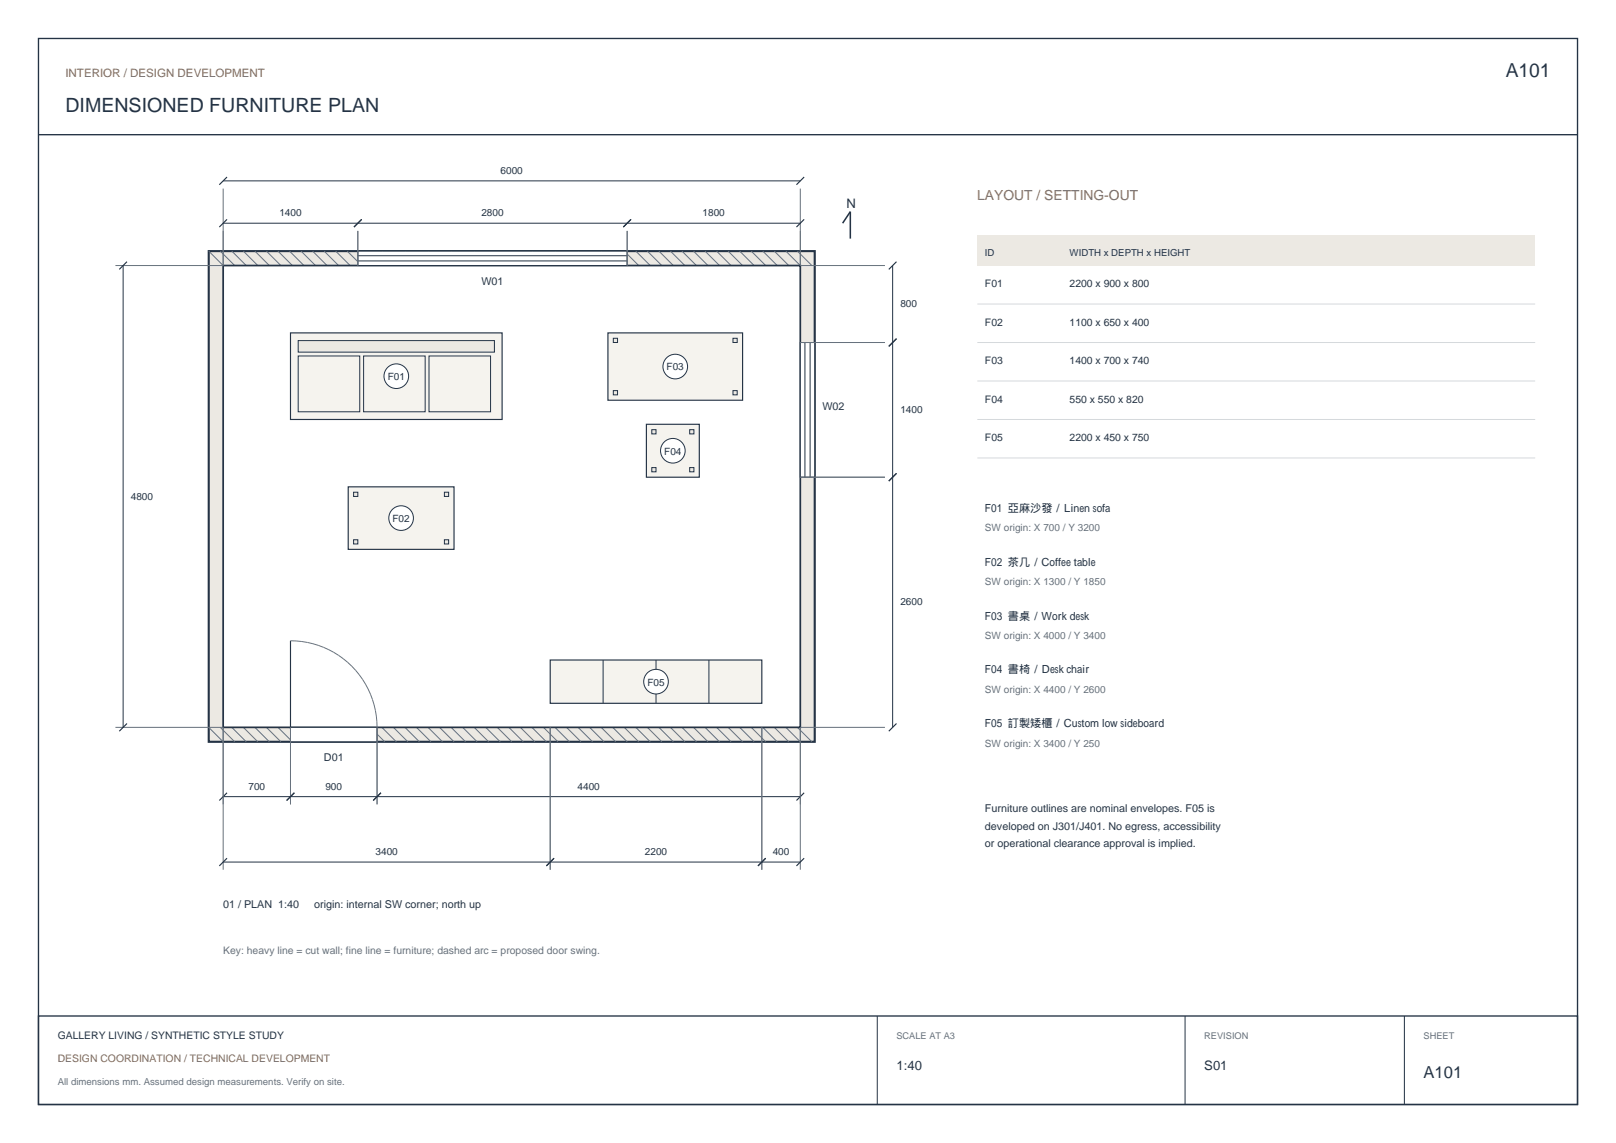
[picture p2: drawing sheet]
<svg xmlns="http://www.w3.org/2000/svg" width="420mm" height="297mm" viewBox="0 0 420 297" stroke-linecap="round" stroke-linejoin="round" font-family="sans-serif">
<path d="M10 10h400v277h-400zM10 35h400M10 264h400v23h-400z" fill="none" stroke="#243345" stroke-width=".35"/>
<path d="M228 264v23M308 264v23M365 264v23" fill="none" stroke="#243345" stroke-width=".26"/>
<path d="M54.2 65.3h157.5v127.5h-157.5z" fill-rule="evenodd" fill="#ece9e3" stroke="#243345" stroke-width=".55"/>
<g fill="none" stroke="#66727c" stroke-width=".26">
<path d="M54.2 65.3l3.8 3.7M57.3 65.3l3.7 3.7M60.2 65.3l3.8 3.7M63.2 65.3l3.8 3.7M66.3 65.3l3.7 3.7M69.2 65.3l3.8 3.7M72.2 65.3l3.8 3.7M75.3 65.3l3.7 3.7M78.2 65.3l3.8 3.7M81.3 65.3l3.7 3.7M84.2 65.3l3.8 3.7M87.2 65.3l3.8 3.7"/>
<path d="M90.3 65.3l3.7 3.7M93.2 65.3l3.8 3.7M96.2 65.3l3.8 3.7M99.3 65.3l3.7 3.7M102.2 65.3l3.8 3.7M105.3 65.3l3.7 3.7M108.3 65.3l3.7 3.7M111.2 65.3l3.8 3.7M114.3 65.3l3.7 3.7M117.3 65.3l3.7 3.7M120.2 65.3l3.8 3.7M123.3 65.3l3.7 3.7"/>
<path d="M126.2 65.3l3.8 3.7M129.3 65.3l3.7 3.7M132.3 65.3l3.7 3.7M135.2 65.3l3.8 3.7M138.3 65.3l3.7 3.7M141.3 65.3l3.7 3.7M144.2 65.3l3.8 3.7M147.3 65.3l3.7 3.7M150.2 65.3l3.8 3.7M153.2 65.3l3.8 3.7M156.3 65.3l3.7 3.7M159.2 65.3l3.8 3.7"/>
<path d="M162.3 65.3l3.7 3.7M165.3 65.3l3.7 3.7M168.2 65.3l3.8 3.7M171.3 65.3l3.7 3.7M174.3 65.3l3.7 3.7M177.2 65.3l3.8 3.7M180.3 65.3l3.7 3.7M183.2 65.3l3.8 3.7M186.3 65.3l3.7 3.7M189.3 65.3l3.7 3.7M192.2 65.3l3.8 3.7M195.3 65.3l3.7 3.7"/>
<path d="M198.3 65.3l3.7 3.7M201.2 65.3l3.8 3.7M204.3 65.3l3.7 3.7M207.2 65.3l3.8 3.7M54.2 189l3.8 3.8M57.3 189l3.7 3.8M60.2 189l3.8 3.8M63.2 189l3.8 3.8M66.3 189l3.7 3.8M69.2 189l3.8 3.8M72.2 189l3.8 3.8M75.3 189l3.7 3.8"/>
<path d="M78.2 189l3.8 3.8M81.3 189l3.7 3.8M84.2 189l3.8 3.8M87.2 189l3.8 3.8M90.3 189l3.7 3.8M93.2 189l3.8 3.8M96.2 189l3.8 3.8M99.3 189l3.7 3.8M102.2 189l3.8 3.8M105.3 189l3.7 3.8M108.3 189l3.7 3.8M111.2 189l3.8 3.8"/>
<path d="M114.3 189l3.7 3.8M117.3 189l3.7 3.8M120.2 189l3.8 3.8M123.3 189l3.7 3.8M126.2 189l3.8 3.8M129.3 189l3.7 3.8M132.3 189l3.7 3.8M135.2 189l3.8 3.8M138.3 189l3.7 3.8M141.3 189l3.7 3.8M144.2 189l3.8 3.8M147.3 189l3.7 3.8"/>
<path d="M150.2 189l3.8 3.8M153.2 189l3.8 3.8M156.3 189l3.7 3.8M159.2 189l3.8 3.8M162.3 189l3.7 3.8M165.3 189l3.7 3.8M168.2 189l3.8 3.8M171.3 189l3.7 3.8M174.3 189l3.7 3.8M177.2 189l3.8 3.8M180.3 189l3.7 3.8M183.2 189l3.8 3.8"/>
<path d="M186.3 189l3.7 3.8M189.3 189l3.7 3.8M192.2 189l3.8 3.8M195.3 189l3.7 3.8M198.3 189l3.7 3.8M201.2 189l3.8 3.8M204.3 189l3.7 3.8M207.2 189l3.8 3.8"/>
</g>
<path d="M58 69h150v120h-150z" fill-rule="evenodd" fill="#fff" stroke="#243345" stroke-width=".45"/>
<path d="M75.5 189h22.5v3.8h-22.5z" fill-rule="evenodd" fill="#fff" stroke="#243345" stroke-width=".26"/>
<path d="M75.5 166.5v22.5" fill="none" stroke="#243345" stroke-width=".3"/>
<g fill="none" stroke="#66727c" stroke-width=".26" stroke-dasharray="1.5 1" stroke-linecap="butt">
<path d="M75.5 166.5h1.5M77 166.5l1.4 .2M78.4 166.7l1.5 .2M79.9 166.9l1.4 .4M81.3 167.3l1.4 .4M82.7 167.7l1.4 .5M84.1 168.2l1.4 .6M85.5 168.8l1.2 .7M86.7 169.5l1.3 .8M88 170.3l1.2 .8M89.2 171.1l1.1 1M90.3 172.1l1.1 1"/>
<path d="M91.4 173.1l1 1.1M92.4 174.2l1 1.1M93.4 175.3l.8 1.2M94.2 176.5l.8 1.3M95 177.8l.7 1.2M95.7 179l.6 1.4M96.3 180.4l.5 1.4M96.8 181.8l.4 1.4M97.2 183.2l.4 1.4M97.6 184.6l.2 1.5M97.8 186.1l.2 1.4M98 187.5v1.5"/>
</g>
<path d="M93 65.3h70v3.7h-70z" fill-rule="evenodd" fill="#fff" stroke="#243345" stroke-width=".26"/>
<path d="M93 66.4h70M93 67.8h70" fill="none" stroke="#243345" stroke-width=".26"/>
<path d="M208 89h3.8v35h-3.8z" fill-rule="evenodd" fill="#fff" stroke="#243345" stroke-width=".26"/>
<path d="M209.2 89v35M210.5 89v35" fill="none" stroke="#243345" stroke-width=".26"/>
<path d="M75.5 86.5h55v22.5h-55z" fill-rule="evenodd" fill="#f5f3ee" stroke="#243345" stroke-width=".3"/>
<path d="M77.5 88.5h51v3h-51z" fill-rule="evenodd" fill="#ece9e3" stroke="#243345" stroke-width=".26"/>
<path d="M77.5 92.5h16v14.5h-16zM94.5 92.5h16v14.5h-16zM111.5 92.5h16v14.5h-16z" fill="none" stroke="#243345" stroke-width=".26"/>
<circle cx="103" cy="97.7" r="3.2" fill="#fff" stroke="#243345" stroke-width=".26"/>
<path d="M90.5 126.5h27.5v16.2h-27.5z" fill-rule="evenodd" fill="#f5f3ee" stroke="#243345" stroke-width=".3"/>
<g fill="#ece9e3" stroke="#243345" stroke-width=".26">
<path d="M91.9 127.9h1.1v1.1h-1.1z" fill-rule="evenodd"/>
<path d="M91.9 140.3h1.1v1.1h-1.1z" fill-rule="evenodd"/>
<path d="M115.5 127.9h1.1v1.1h-1.1z" fill-rule="evenodd"/>
<path d="M115.5 140.3h1.1v1.1h-1.1z" fill-rule="evenodd"/>
</g>
<circle cx="104.2" cy="134.6" r="3.2" fill="#fff" stroke="#243345" stroke-width=".26"/>
<path d="M158 86.5h35v17.5h-35z" fill-rule="evenodd" fill="#f5f3ee" stroke="#243345" stroke-width=".3"/>
<g fill="#ece9e3" stroke="#243345" stroke-width=".26">
<path d="M159.4 87.9h1.1v1.1h-1.1z" fill-rule="evenodd"/>
<path d="M159.4 101.5h1.1v1.1h-1.1z" fill-rule="evenodd"/>
<path d="M190.5 87.9h1.1v1.1h-1.1z" fill-rule="evenodd"/>
<path d="M190.5 101.5h1.1v1.1h-1.1z" fill-rule="evenodd"/>
</g>
<circle cx="175.5" cy="95.2" r="3.2" fill="#fff" stroke="#243345" stroke-width=".26"/>
<path d="M168 110.2h13.8v13.8h-13.8z" fill-rule="evenodd" fill="#f5f3ee" stroke="#243345" stroke-width=".3"/>
<g fill="#ece9e3" stroke="#243345" stroke-width=".26">
<path d="M169.4 111.6h1.1v1.1h-1.1z" fill-rule="evenodd"/>
<path d="M169.4 121.5h1.1v1.1h-1.1z" fill-rule="evenodd"/>
<path d="M179.2 111.6h1.1v1.1h-1.1z" fill-rule="evenodd"/>
<path d="M179.2 121.5h1.1v1.1h-1.1z" fill-rule="evenodd"/>
</g>
<circle cx="174.9" cy="117.1" r="3.2" fill="#fff" stroke="#243345" stroke-width=".26"/>
<path d="M143 171.5h55v11.2h-55z" fill-rule="evenodd" fill="#f5f3ee" stroke="#243345" stroke-width=".3"/>
<path d="M156.7 171.5v11.2M170.5 171.5v11.2M184.3 171.5v11.2" fill="none" stroke="#243345" stroke-width=".26"/>
<circle cx="170.5" cy="177.1" r="3.2" fill="#fff" stroke="#243345" stroke-width=".26"/>
<path d="M58 49v20h-28M208 49v20h22M93 60v9M163 60v9M208 89h22M208 124h22M30 189h28v37M75.5 189v20M98 189v20M143 189v37M198 189v37M230 189h-22v37" fill="none" stroke="#66727c" stroke-width=".26"/>
<path d="M58 47h150M58 58h150M32 69v120M232 69v120M58 207h150M58 224h150" fill="none" stroke="#243345" stroke-width=".26"/>
<g fill="none" stroke="#243345" stroke-width=".3">
<path d="M59 46l-2 2M59 57l-2 2M94 57l-2 2M164 57l-2 2M209 46l-2 2M209 57l-2 2M33 68l-2 2M233 68l-2 2M233 88l-2 2M233 123l-2 2M33 188l-2 2M233 188l-2 2"/>
<path d="M59 206l-2 2M76.5 206l-2 2M99 206l-2 2M209 206l-2 2M59 223l-2 2M144 223l-2 2M199 223l-2 2M209 223l-2 2"/>
</g>
<path d="M219 58l2-3v7" fill="none" stroke="#243345" stroke-width=".4"/>
<path d="M254 61h145v8h-145z" fill-rule="evenodd" fill="#ece9e3"/>
<path d="M254 79h145M254 89h145M254 99h145M254 109h145M254 119h145" fill="none" stroke="#d5d9dc" stroke-width=".26"/>
<text font-size="5.1" fill="#243345" x="17" y="29">DIMENSIONED FURNITURE PLAN</text>
<text font-size="5" fill="#243345" x="391.3" y="20">A101</text>
<text font-size="4.3" fill="#243345" x="370" y="280">A101</text>
<text font-size="3.6" fill="#986747" x="254" y="52">LAYOUT / SETTING-OUT</text>
<g font-size="3.4" fill="#243345">
<text x="220" y="54">N</text>
<text x="233" y="278">1:40</text>
<text x="313" y="278">S01</text>
</g>
<text font-size="3" fill="#986747" x="17" y="20">INTERIOR / DESIGN DEVELOPMENT</text>
<g font-size="2.9" fill="#243345">
<text x="256" y="133">F01 亞麻沙發 / Linen sofa</text>
<text x="256" y="147">F02 茶几 / Coffee table</text>
<text x="256" y="161">F03 書桌 / Work desk</text>
<text x="256" y="175">F04 書椅 / Desk chair</text>
<text x="256" y="189">F05 訂製矮櫃 / Custom low sideboard</text>
</g>
<g font-size="2.8" fill="#243345">
<text x="125.1" y="74">W01</text>
<text x="213.8" y="106.5">W02</text>
<text x="84.2" y="197.7">D01</text>
<text x="256" y="211">Furniture outlines are nominal envelopes. F05 is</text>
<text x="256" y="215.6">developed on J301/J401. No egress, accessibility</text>
<text x="256" y="220.2">or operational clearance approval is implied.</text>
<text x="58" y="236">01 / PLAN 1:40</text>
<text x="81.7" y="236">origin: internal SW corner; north up</text>
</g>
<g font-size="2.7" fill="#243345">
<text x="256" y="74.6">F01</text>
<text x="278" y="74.6">2200 x 900 x 800</text>
<text x="256" y="84.6">F02</text>
<text x="278" y="84.6">1100 x 650 x 400</text>
<text x="256" y="94.6">F03</text>
<text x="278" y="94.6">1400 x 700 x 740</text>
<text x="256" y="104.6">F04</text>
<text x="278" y="104.6">550 x 550 x 820</text>
<text x="256" y="114.6">F05</text>
<text x="278" y="114.6">2200 x 450 x 750</text>
<text x="15" y="270">GALLERY LIVING / SYNTHETIC STYLE STUDY</text>
</g>
<text font-size="2.7" fill="#66727c" x="58" y="248">Key: heavy line = cut wall; fine line = furniture; dashed arc = proposed door swing.</text>
<text font-size="2.7" fill="#986747" x="15" y="276">DESIGN COORDINATION / TECHNICAL DEVELOPMENT</text>
<g font-size="2.6" fill="#243345">
<text x="130.1" y="45.2">6000</text>
<text x="72.6" y="56.2">1400</text>
<text x="125.1" y="56.2">2800</text>
<text x="182.6" y="56.2">1800</text>
<text x="234" y="79.8">800</text>
<text x="100.8" y="98.8">F01</text>
<text x="173.3" y="96.3">F03</text>
<text x="234" y="107.3">1400</text>
<text x="172.6" y="118.1">F04</text>
<text x="34" y="129.8">4800</text>
<text x="102" y="135.6">F02</text>
<text x="234" y="157.3">2600</text>
<text x="168.3" y="178.1">F05</text>
<text x="64.6" y="205.2">700</text>
<text x="84.6" y="205.2">900</text>
<text x="150.1" y="205.2">4400</text>
<text x="97.6" y="222.2">3400</text>
<text x="167.6" y="222.2">2200</text>
<text x="200.8" y="222.2">400</text>
</g>
<g font-size="2.6" fill="#66727c">
<text x="256" y="138">SW origin: X 700 / Y 3200</text>
<text x="256" y="152">SW origin: X 1300 / Y 1850</text>
<text x="256" y="166">SW origin: X 4000 / Y 3400</text>
<text x="256" y="180">SW origin: X 4400 / Y 2600</text>
<text x="256" y="194">SW origin: X 3400 / Y 250</text>
</g>
<g font-size="2.5" fill="#243345">
<text x="256" y="66.4">ID</text>
<text x="278" y="66.4">WIDTH x DEPTH x HEIGHT</text>
</g>
<text font-size="2.5" fill="#66727c" x="15" y="282">All dimensions mm. Assumed design measurements. Verify on site.</text>
<g font-size="2.4" fill="#66727c">
<text x="233" y="270">SCALE AT A3</text>
<text x="313" y="270">REVISION</text>
<text x="370" y="270">SHEET</text>
</g>
</svg>
